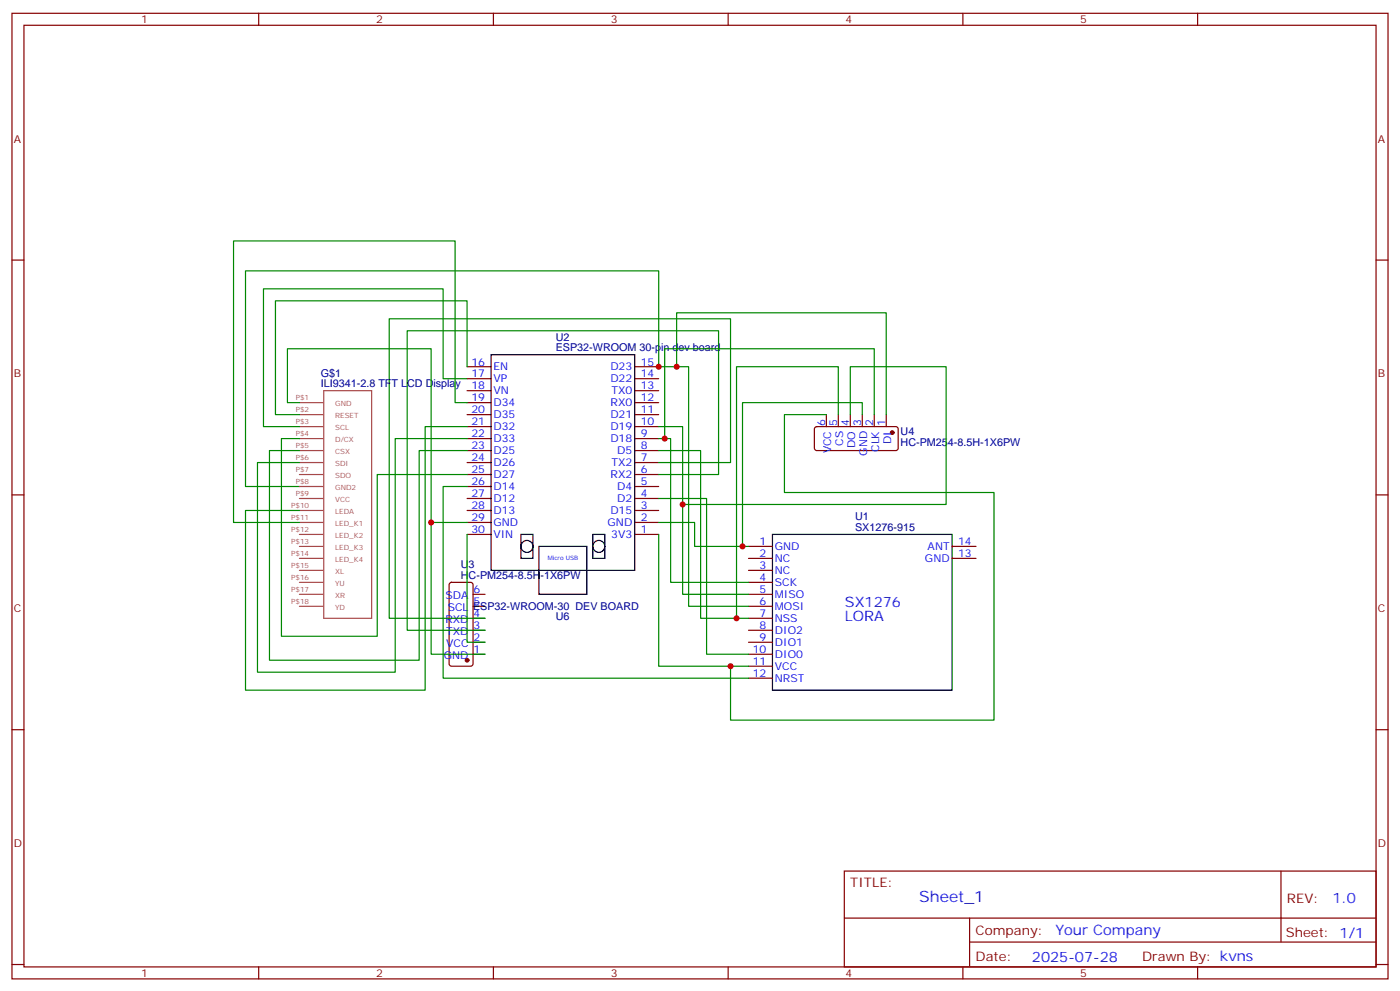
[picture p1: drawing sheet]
<svg xmlns="http://www.w3.org/2000/svg" width="412mm" height="292mm" viewBox="0 0 412 292" stroke-linecap="round" stroke-linejoin="round" font-family="sans-serif">
<g fill="none" stroke="#870000" stroke-width=".35">
<path d="M3.5 3.9h405.4v284.4h-405.4zM7.1 7.4h398.2v277.3h-398.2zM76.2 3.9v3.5M145.3 3.9v3.5M214.5 3.9v3.5M283.6 3.9v3.5M352.8 3.9v3.5M3.5 76.6h3.6M405.3 76.6h3.6M137.6 108h7M137.6 111.5h7M137.6 115h7"/>
<path d="M137.6 118.6h7M187 108h7M187 111.5h7M187 115h7M187 118.6h7M137.6 122.1h7M137.6 125.6h7M137.6 129.2h7M137.6 132.7h7M137.6 136.2h7M137.6 139.7h7M187 122.1h7"/>
<path d="M187 125.6h7M187 129.2h7M187 132.7h7M187 136.2h7M187 139.7h7M240.1 125.8l.5-.2 23.6 .1 .4 .6-.1 5.9-.6 .5-23.6-.1-.4-.6v-5.7zM243.4 122.1v3.5M246.9 122.1v3.5M250.5 122.1v3.5M254 122.1v3.5M257.5 122.1v3.5M261.1 122.1v3.5"/>
<path d="M3.5 145.7h3.6M137.6 150.3h7M137.6 153.8h7M137.6 157.4h7M137.6 146.8h7M137.6 143.3h7M187 150.3h7M187 153.8h7M187 157.4h7M187 146.8h7M187 143.3h7M405.3 145.7h3.6"/>
<path d="M132.5 171.7l.5-.2h5.6l.7 .4v23.6l-.4 .6-5.9 .1-.7-.5v-23.5zM139.3 175h3.6M139.3 178.5h3.6M220.5 160.9h7M220.5 164.4h7M220.5 168h7M220.5 171.5h7M220.5 175h7M220.5 178.5h7M280.5 160.9h7M280.5 164.4h7M139.3 182.1h3.6"/>
<path d="M139.3 185.6h3.6M139.3 189.1h3.6M139.3 192.7h3.6M220.5 182.1h7M220.5 185.6h7M220.5 189.1h7M220.5 192.7h7M220.5 196.2h7M220.5 199.7h7M3.5 214.9h3.6M405.3 214.9h3.6M248.7 256.5h156.6v28.2h-156.6z"/>
<path d="M377.3 256.5v20.9M248.7 270.4h156.5M285.6 277.4h119.6M285.6 270.4v14.1M3.5 284h3.6M76.2 284.7v3.6M145.3 284.7v3.6M214.5 284.7v3.6M283.6 284.7v3.6M352.8 284.7v3.6M405.3 284h3.6"/>
</g>
<g fill="none" stroke="#000" stroke-width=".35">
<path d="M144.6 104.5h42.4v63.5h-42.4zM153.5 157.4h3.5v7h-3.5zM174.6 157.4h3.6v7h-3.6zM227.5 157.4h53v45.8h-53zM158.7 160.9h14.2v14.1h-14.2z"/>
<circle cx="155.2" cy="160.9" r="1.76"/>
<circle cx="176.4" cy="160.9" r="1.76"/>
</g>
<g fill="#870000" stroke="#870000" stroke-width=".35">
<circle cx="137.6" cy="194.4" r=".53"/>
<circle cx="262.8" cy="127.4" r=".53"/>
</g>
<g fill="none" stroke="#008700" stroke-width=".35">
<path d="M88.2 118.6h-3.5v-15.9h42.3v51.1M137.6 108v-19.4h-56.5v33.5h7.1M137.6 111.5h-7.1v-26.4h-52.9v40.5h10.6M137.6 118.6h-3.5v-47.7h-65.3v82.9h19.4M199.3 108v-15.9h61.8v30M88.2 129.2h-5.3v58.2h28.2v-47.7h26.5M88.2 132.7h-8.8v61.7h44.1v-61.7h14.1M137.6 129.2h-21.2v68.7h-40.6v-61.7h12.4M137.6 125.6h-12.4v77.6h-52.9v-52.9h15.9M194 129.2h3.6v42.3h22.9M194 125.6h7.1v49.4h19.4M194 132.7h12.4v49.4h14.1"/>
<path d="M194 139.7h17.7v-42.3h-91.8v88.2h23M194 136.2h21.2v-42.3h-100.5v88.2h28.2M243.4 122.1h-12.3v22.9h61.7v67.1h-77.6v-15.9M246.9 122.1v-14.1h-29.9v74.1M250.5 122.1v-14.1h28.2v40.6h-77.6M254 122.1v-3.5h-35.3v42.3M257.5 122.1v-19.4h-61.7v26.5M88.2 143.3h-15.9v-63.5h121.7v28.2h8.8v70.5h17.7M137.6 143.3h-7.1v56.4h90M137.6 157.4v31.7h5.3M137.6 153.8h-10.6v38.9h15.9M194 153.8h10.6v7.1h15.9"/>
<path d="M194 157.4v38.8h26.5M194 146.8h14.1v45.9h12.4"/>
</g>
<g fill="none" stroke="#a64a4a" stroke-width=".35">
<path d="M88.2 118.6h6.9M95.4 115h14.1v67.1h-14.1zM88.2 122.1h6.9M88.2 125.6h6.9M88.2 129.2h6.9M88.2 132.7h6.9M88.2 136.2h6.9M88.2 139.7h6.9M88.2 143.3h6.9M88.2 146.8h6.9M88.2 150.3h6.9M88.2 153.8h6.9"/>
<path d="M88.2 157.4h6.9M88.2 160.9h6.9M88.2 164.4h6.9M88.2 168h6.9M88.2 171.5h6.9M88.2 175h6.9M88.2 178.5h6.9"/>
</g>
<g fill="#c00">
<circle cx="215.2" cy="196.2" r=".88"/>
<circle cx="218.7" cy="160.9" r=".88"/>
<circle cx="217" cy="182.1" r=".88"/>
<circle cx="195.8" cy="129.2" r=".88"/>
<circle cx="199.3" cy="108" r=".88"/>
<circle cx="201.1" cy="148.6" r=".88"/>
<circle cx="127" cy="153.8" r=".88"/>
<circle cx="194" cy="108" r=".88"/>
</g>
<text font-size="4.6" fill="#00f" x="270.8" y="265.5">Sheet_1</text>
<g font-size="4.2" fill="#00f">
<text x="248.9" y="178.7">SX1276</text>
<text x="248.9" y="183">LORA</text>
<text x="392.5" y="265.8">1.0</text>
<text x="310.9" y="275.3">Your Company</text>
<text x="304" y="283.1">2025-07-28</text>
</g>
<g font-size="3.9" fill="#800">
<text x="250.5" y="261.1">TITLE:</text>
<text x="379.1" y="265.8">REV:</text>
<text x="287.4" y="275.3">Company:</text>
<text x="378.7" y="275.9">Sheet: 1/1</text>
<text x="287.4" y="283">Date:</text>
<text x="336.4" y="283.1">Drawn By: kvns</text>
</g>
<g font-size="3.2" fill="#800">
<text x="41.6" y="6.9">1</text>
<text x="110.8" y="6.9">2</text>
<text x="179.9" y="6.9">3</text>
<text x="249.1" y="6.9">4</text>
<text x="318.2" y="6.9">5</text>
<text x="4.1" y="42">A</text>
<text x="405.9" y="42">A</text>
<text x="4.1" y="111.2">B</text>
<text x="405.9" y="111.2">B</text>
<text x="4.1" y="180.3">C</text>
<text x="405.9" y="180.3">C</text>
<text x="4.1" y="249.4">D</text>
<text x="405.9" y="249.4">D</text>
<text x="41.6" y="287.7">1</text>
<text x="110.8" y="287.7">2</text>
<text x="179.9" y="287.7">3</text>
<text x="249.1" y="287.7">4</text>
<text x="318.2" y="287.7">5</text>
</g>
<g font-size="3.2" fill="#000080">
<text x="163.7" y="100.3">U2</text>
<text x="163.7" y="103.3">ESP32-WROOM 30-pin dev board</text>
<text x="94.5" y="114">ILI9341-2.8 TFT LCD Display</text>
<text x="94.5" y="110.9">G$1</text>
<text x="265.3" y="131.3">HC-PM254-8.5H-1X6PW</text>
<text x="265.3" y="128.1">U4</text>
<text x="251.9" y="153.1">U1</text>
<text x="251.9" y="156.3">SX1276-915</text>
<text x="135.8" y="167.4">U3</text>
<text x="135.8" y="170.4">HC-PM254-8.5H-1X6PW</text>
<text x="139.3" y="179.6">ESP32-WROOM-30 DEV BOARD</text>
<text x="163.7" y="182.6">U6</text>
</g>
<g font-size="3.2" fill="#00f">
<text x="138.8" y="107.6">16</text>
<text x="188.7" y="107.6">15</text>
<text x="138.8" y="111.2">17</text>
<text x="145.3" y="109">EN</text>
<text x="145.3" y="112.6">VP</text>
<text x="179.8" y="109">D23</text>
<text x="179.8" y="112.6">D22</text>
<text x="188.7" y="111.2">14</text>
<text x="138.8" y="114.7">18</text>
<text x="138.8" y="118.2">19</text>
<text x="145.3" y="116.1">VN</text>
<text x="145.3" y="119.6">D34</text>
<text x="179.9" y="119.6">RX0</text>
<text x="180.1" y="116.1">TX0</text>
<text x="188.7" y="114.7">13</text>
<text x="188.7" y="118.2">12</text>
<text x="138.8" y="121.7">20</text>
<text x="138.8" y="125.3">21</text>
<text x="145.3" y="123.2">D35</text>
<text x="179.8" y="123.2">D21</text>
<text x="188.7" y="121.7">11</text>
<text x="188.7" y="125.3">10</text>
<text x="243.1" y="125.4" transform="rotate(-90 243.1 125.4)">6</text>
<text x="246.6" y="125.4" transform="rotate(-90 246.6 125.4)">5</text>
<text x="250.1" y="125.4" transform="rotate(-90 250.1 125.4)">4</text>
<text x="253.6" y="125.4" transform="rotate(-90 253.6 125.4)">3</text>
<text x="257.2" y="125.4" transform="rotate(-90 257.2 125.4)">2</text>
<text x="260.7" y="125.4" transform="rotate(-90 260.7 125.4)">1</text>
<text x="138.8" y="128.8">22</text>
<text x="145.3" y="126.7">D32</text>
<text x="145.3" y="130.2">D33</text>
<text x="179.8" y="126.7">D19</text>
<text x="179.8" y="130.2">D18</text>
<text x="188.7" y="128.8">9</text>
<text x="248.4" y="131.3" transform="rotate(-90 248.4 131.3)">CS</text>
<text x="251.9" y="131.9" transform="rotate(-90 251.9 131.9)">DO</text>
<text x="262.5" y="130.7" transform="rotate(-90 262.5 130.7)">DI</text>
<text x="138.8" y="132.3">23</text>
<text x="138.8" y="135.9">24</text>
<text x="145.3" y="133.7">D25</text>
<text x="145.3" y="137.3">D26</text>
<text x="180.1" y="137.3">TX2</text>
<text x="181.8" y="133.7">D5</text>
<text x="188.7" y="132.3">8</text>
<text x="188.7" y="135.9">7</text>
<text x="244.8" y="133.5" transform="rotate(-90 244.8 133.5)">VCC</text>
<text x="255.4" y="134.2" transform="rotate(-90 255.4 134.2)">GND</text>
<text x="258.9" y="133.1" transform="rotate(-90 258.9 133.1)">CLK</text>
<text x="138.8" y="142.9">26</text>
<text x="138.8" y="139.4">25</text>
<text x="145.3" y="140.8">D27</text>
<text x="179.9" y="140.8">RX2</text>
<text x="188.7" y="139.4">6</text>
<text x="188.7" y="142.9">5</text>
<text x="138.8" y="150">28</text>
<text x="138.8" y="146.4">27</text>
<text x="145.3" y="147.8">D12</text>
<text x="145.3" y="144.3">D14</text>
<text x="181.8" y="144.3">D4</text>
<text x="181.8" y="147.8">D2</text>
<text x="188.7" y="146.4">4</text>
<text x="188.7" y="150">3</text>
<text x="138.8" y="153.5">29</text>
<text x="145.3" y="151.4">D13</text>
<text x="145.3" y="154.9">GND</text>
<text x="179" y="154.9">GND</text>
<text x="179.8" y="151.4">D15</text>
<text x="188.7" y="153.5">2</text>
<text x="138.8" y="157">30</text>
<text x="145.3" y="158.4">VIN</text>
<text x="180.1" y="158.4">3V3</text>
<text x="188.7" y="157">1</text>
<text x="223.8" y="160.5">1</text>
<text x="228.2" y="162">GND</text>
<text x="273.3" y="162">ANT</text>
<text x="282.2" y="160.5">14</text>
<text x="223.8" y="164.1">2</text>
<text x="223.8" y="167.6">3</text>
<text x="228.2" y="165.5">NC</text>
<text x="272.5" y="165.5">GND</text>
<text x="282.2" y="164.1">13</text>
<text x="223.8" y="171.1">4</text>
<text x="228.2" y="169">NC</text>
<text x="228.2" y="172.5">SCK</text>
<text x="131.3" y="176.4">SDA</text>
<text x="131.9" y="180">SCL</text>
<text x="139.5" y="178.2">5</text>
<text x="139.5" y="174.7">6</text>
<text x="223.8" y="174.7">5</text>
<text x="223.8" y="178.2">6</text>
<text x="228.2" y="176.1">MISO</text>
<text x="228.2" y="179.6">MOSI</text>
<text x="131.2" y="183.5">RXD</text>
<text x="139.5" y="185.2">3</text>
<text x="139.5" y="181.7">4</text>
<text x="223.8" y="181.7">7</text>
<text x="223.8" y="185.2">8</text>
<text x="228.2" y="183.1">NSS</text>
<text x="131.4" y="190.5">VCC</text>
<text x="131.5" y="187">TXD</text>
<text x="139.5" y="188.8">2</text>
<text x="223.8" y="188.8">9</text>
<text x="228.2" y="186.7">DIO2</text>
<text x="228.2" y="190.2">DIO1</text>
<text x="130.8" y="194.1">GND</text>
<text x="139.5" y="192.3">1</text>
<text x="221.7" y="192.3">10</text>
<text x="221.7" y="195.8">11</text>
<text x="228.2" y="193.7">DIO0</text>
<text x="228.2" y="197.2">VCC</text>
<text x="221.7" y="199.4">12</text>
<text x="228.2" y="200.8">NRST</text>
</g>
<g font-size="2.1" fill="#a54b4b">
<text x="87.1" y="117.9">P$1</text>
<text x="98.7" y="119.6">GND</text>
<text x="87.1" y="121.4">P$2</text>
<text x="87.1" y="124.9">P$3</text>
<text x="98.7" y="123.1">RESET</text>
<text x="87.1" y="128.5">P$4</text>
<text x="87.1" y="132">P$5</text>
<text x="98.7" y="126.7">SCL</text>
<text x="98.7" y="130.2">D/CX</text>
<text x="87.1" y="135.5">P$6</text>
<text x="98.7" y="133.7">CSX</text>
<text x="98.7" y="137.2">SDI</text>
<text x="87.1" y="139">P$7</text>
<text x="87.1" y="142.6">P$8</text>
<text x="98.7" y="140.8">SDO</text>
<text x="85.8" y="149.6">P$10</text>
<text x="87.1" y="146.1">P$9</text>
<text x="98.7" y="144.3">GND2</text>
<text x="98.7" y="147.8">VCC</text>
<text x="85.8" y="153.2">P$11</text>
<text x="98.7" y="151.4">LEDA</text>
<text x="98.7" y="154.9">LED_K1</text>
<text x="85.8" y="156.7">P$12</text>
<text x="85.8" y="160.2">P$13</text>
<text x="98.7" y="158.4">LED_K2</text>
<text x="98.7" y="161.9">LED_K3</text>
<text x="85.8" y="163.7">P$14</text>
<text x="85.8" y="167.3">P$15</text>
<text x="98.7" y="165.5">LED_K4</text>
<text x="85.8" y="170.8">P$16</text>
<text x="98.7" y="169">XL</text>
<text x="98.7" y="172.5">YU</text>
<text x="85.8" y="174.3">P$17</text>
<text x="85.8" y="177.8">P$18</text>
<text x="98.7" y="176.1">XR</text>
<text x="98.7" y="179.6">YD</text>
</g>
<text font-size="1.8" fill="#00f" x="161.3" y="164.8">Micro USB</text>
</svg>
